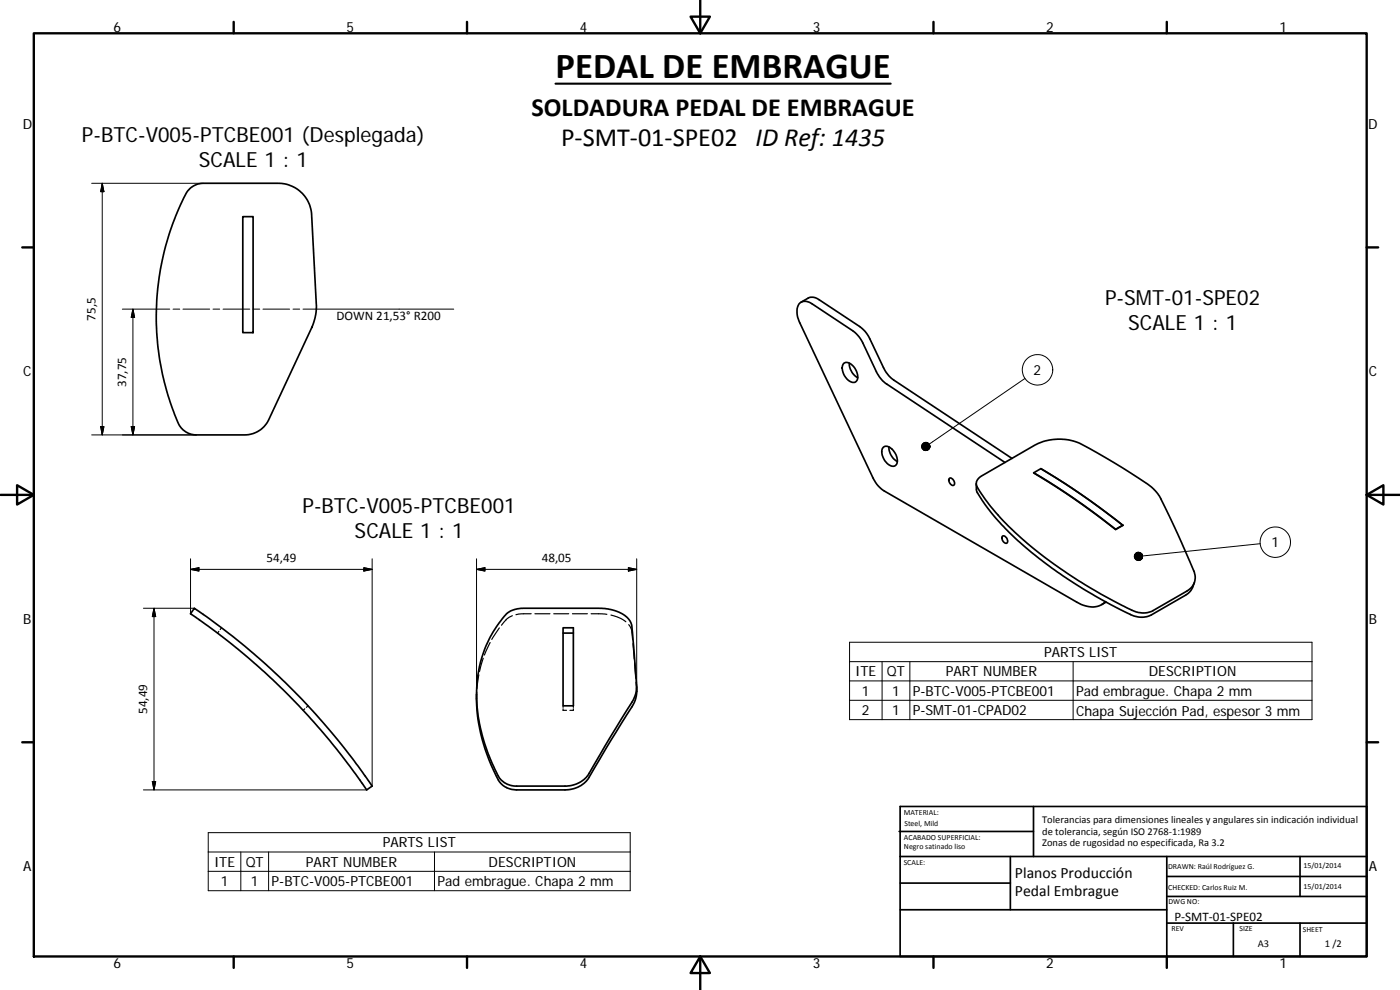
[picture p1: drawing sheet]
<svg xmlns="http://www.w3.org/2000/svg" width="420mm" height="297mm" viewBox="0 0 420 297" stroke-linecap="round" stroke-linejoin="round" font-family="sans-serif">
<g fill="none" stroke="#000" stroke-width=".51">
<path d="M56.9 56.7l1.2-.9 2.2-.8h23.3a10 10 0 0 1 9.9 9.5l1.4 26.7a15.5 15.5 0 0 1-1.3 7.1l-12.9 27.6a7.9 7.9 0 0 1-7.3 4.6h-14.5a6.2 6.2 0 0 1-5.9-4.8 80.4 80.4 0 0 1 3.4-68.6zM72.9 65h3.1v34.8h-3.1zM240.4 90.7l2.1-1.2a3.1 3.1 0 0 1 3.3 .4l12.2 8.1a9 9 0 0 1 3.1 3.7l4 8.6a9.9 9.9 0 0 0 3.1 3.7l35.5 23.5M253.2 109a2.63 2.63 0 0 1 3.4 1.6 3 3 0 0 1 0 4.1 3.8 3.8 0 0 1-3.8-3.6v-1.1zM254.9 108.9a5.2 5.2 0 0 0 2.5 4.4M265.1 134.2a2.57 2.57 0 0 1 3.4 1.5 3.1 3.1 0 0 1 .2 4 2.81 2.81 0 0 1-3.3-1.8 3.3 3.3 0 0 1-.3-3.7zM266.8 134.1a5 5 0 0 0 2.5 4.4M301.6 138.7l-35.5-23.5a9.3 9.3 0 0 1-3.1-3.7l-4-8.6a9.3 9.3 0 0 0-3.1-3.7l-12.2-8a2.66 2.66 0 0 0-3.2-.6 2.66 2.66 0 0 0-1.3 3l.2 1.6 .6 1.6 22 46.6a9 9 0 0 0 3.4 3.9l57.7 33.4a6.8 6.8 0 0 0 8.7-.2M284.9 143.5a1.3 1.3 0 0 1 1.3 .7 1.3 1.3 0 0 1-.1 1.4 1.54 1.54 0 0 1-1.2-2.1zM293 145.2v1.6a4.7 4.7 0 0 0 1.4 2.8 87 87 0 0 0 23.8 22.6 135.7 135.7 0 0 0 22.4 12.7l2.7 .3 1.9-.5 10.6-6.1a4.7 4.7 0 0 0 2.2-2.5l.4-1.3M293.8 143.4l16.8-9.9a15.6 15.6 0 0 1 13.9-.3 162.4 162.4 0 0 1 21.6 13.5l1.4 1.5a226.9 226.9 0 0 1 11.1 24.4 4.5 4.5 0 0 1-2.3 4.7l-10.3 5.9a8.2 8.2 0 0 1-8-.9l-3.5-1.8a128.7 128.7 0 0 1-35.6-26.6 33.4 33.4 0 0 1-5.9-8.6l.1-.9zM310.2 141.9a208.5 208.5 0 0 1 24.6 16.9"/>
<path d="M312.4 140.6a222.3 222.3 0 0 1 24.6 17M312.4 140.6l-2.2 1.3a219.9 219.9 0 0 1 24.6 17l2.2-1.3M312.4 140.6a215.1 215.1 0 0 1 24.6 17M334.8 158.8v.1M337 157.6h.1M337 157.6l-2.2 1.2M300.9 160.9a1.32 1.32 0 0 1 1.3 .6 1.32 1.32 0 0 1-.2 1.5 1.54 1.54 0 0 1-1.1-2.1zM58.3 182.5l11.6 8.5 8.8 7.4a201.6 201.6 0 0 1 33 37.5l-1.7 1.1-7.6-10.5-6.1-7.5-6.6-7.2-7.8-7.8-7.3-6.6-4.9-4-6.5-5-6-4.2zM152 184.2a7.5 7.5 0 0 1 5.2-1.7h22.5a11.2 11.2 0 0 1 9.4 3.9l.5 1.3 1.4 17.8a8.7 8.7 0 0 1-1.3 5.2l-6.5 10.3-6.4 11.1a8.2 8.2 0 0 1-7.2 3.8h-14.5a6.7 6.7 0 0 1-6.5-5 47.5 47.5 0 0 1-4.3-32.5 34.1 34.1 0 0 1 7.7-14.2zM169 188.4h3.1v23.4h-3.1zM169 189.9h3.1M331.9 180.7l-1.3 .7"/>
<path d="M191.1 206.1v1.4a8.4 8.4 0 0 1-1.4 4.5l-6.5 10.3-6.4 10.9a8.1 8.1 0 0 1-7.2 3.8h-14.5a6.4 6.4 0 0 1-6.4-4.5 51.9 51.9 0 0 1-5.7-24.2M269.8 249.5h40.4M270.1 257h140.1M270.1 242h140.1v45h-140.1zM303.2 257v16M310.2 242v15M350.2 257v30M390.2 257v12M270.1 273h80.1M270.1 265h33.1M350.2 277h60M350.2 269h60"/>
<path d="M350.2 263h60M370.2 277v10M390.2 277v10"/>
</g>
<g fill="none" stroke="#000" stroke-width=".36">
<path d="M65.7 189.4l-.4 .5M66.5 188.4l-.4 .5M145 197.5l-1.1 4M147.1 192.8l-1.7 3.7M149.9 188.4l-2.3 3.5M153.8 184.7l-1.7 1-1.6 1.9M159.4 184.2h-3l-1.6 .2M160.5 184.2h4.5M166.2 184.2h4.5M171.8 184.2h4.5M177.4 184.2l4.7 .1M183.4 184.6l2.8 .9 1.6 1.1"/>
<path d="M188.7 187.4l.9 1.7 .3 2.8M190 193.1l.3 4.6M190.4 198.9l.4 4.6M91.5 212.7l-.5 .4M92.4 211.8l-.4 .4M143.1 207.6l-.1 2.1M143.7 202.5l-.6 4.1M169 212.7v.4h1M169 211.8v.4M172.1 211.8v.4M172.1 212.7v.4h-1.1M190.9 204.7l.1 2.5"/>
<path d="M191.1 207.3v.2"/>
</g>
<g fill="none" stroke="#000" stroke-width=".3">
<path d="M27.5 55h33.6M30.7 55l.5 2.5h-1zM30.7 55v75.5M36.7 92.8h14.2M39.9 92.8v37.7M39.9 92.8l.5 2.4h-1zM51.9 92.8h2M54.9 92.8h8M63.9 92.8h2M66.9 92.8h8M75.9 92.8h2M78.9 92.8h8"/>
<path d="M87.9 92.8h2M90.9 92.8h45.3M307.6 113.5l-28.7 19.8M27.5 130.5h31.4M30.2 128h1l-.5 2.5zM39.4 128h1l-.5 2.5zM57.2 170.8l2.5-.5v1zM57.2 170.8h54.5M57.2 167.7v16.4M109.2 170.3l2.5 .5-2.5 .5zM111.7 167.7v68.2M143 167.7v40.6"/>
<path d="M143 170.8l2.5-.5v1zM143 170.8h48.1M188.6 170.3l2.5 .5-2.5 .5zM191.1 167.7v39.8M378.2 163.1l-35.3 3.7M43 182.5h15.3M46.2 182.5v54.5M46.2 182.5l.5 2.5h-1zM255 192.7h138.8v23.2h-138.8zM255 198.5h138.8M264.7 198.5v17.4M273.1 198.5v17.4"/>
<path d="M322.1 198.5v17.4M255 204.3h138.8M255 210.1h138.8M43 237h67M45.7 234.5h1l-.5 2.5zM62.5 249.8h126.6v17.5h-126.6zM62.5 255.6h126.6M72.3 255.6v11.7M80.6 255.6v11.7M130.4 255.6v11.7M62.5 261.4h126.6"/>
<circle cx="311.4" cy="111" r="4.6"/>
<circle cx="382.7" cy="162.7" r="4.6"/>
</g>
<g fill="none" stroke="#000" stroke-width=".71">
<path d="M10.1 10h400.1v277h-400.1zM70.1 6.6v3.4M140.2 6.6v3.4M207.3 5h5.8l-2.9 5zM210.2 0v10M280.2 6.6v3.4M350.2 6.6v3.4M6.7 74.2h3.4M410.2 74.2h3.4M.2 148.5h9.9M5.1 145.6l5 2.9-5 2.9zM410.2 148.5l5-2.9v5.8z"/>
<path d="M410.2 148.5h9.9M6.7 222.7h3.4M410.2 222.7h3.4M70.1 287v3.4M140.2 287v3.4M210.2 287l2.9 5h-5.8zM210.2 287v10M280.2 287v3.4M350.2 287v3.4"/>
</g>
<g fill="#000" stroke="#000" stroke-width=".3">
<path d="M30.7 55l.5 2.5h-1zM39.9 92.8l.5 2.4h-1zM30.2 128h1l-.5 2.5zM39.4 128h1l-.5 2.5zM279 133.5l.1 .5zM278.8 133.2l.3 .8zM278.6 133l.5 1zM278.4 132.9l.7 1.1zM278.2 132.8l.9 1.2zM277.9 132.7l.3 .1 .9 1.2zM277.6 132.7h.3l1.2 1.3zM277.4 132.8l.2-.1 1.5 1.3z"/>
<path d="M277.1 132.9l.3-.1 1.7 1.2zM276.9 133.1l.2-.2 2 1.1zM276.9 133.1l2.2 .9-2.4-.7zM276.7 133.3l2.4 .7-2.4-.4zM276.7 133.6l2.4 .4-2.5-.2zM276.6 133.8l2.5 .2-2.5 .1zM276.6 134.1l2.5-.1-2.4 .4zM276.7 134.4l2.4-.4-2.4 .6zM276.7 134.6l2.4-.6-2.2 .8zM276.9 134.8l2.2-.8-2 1zM277.1 135l2-1-1.7 1.1zM277.4 135.1l1.7-1.1-1.5 1.2z"/>
<path d="M277.6 135.2l1.5-1.2-1.2 1.2zM279.1 134l-.9 1.1-.3 .1zM279.1 134l-.9 1.1zM279.1 134l-.7 1.1zM279.1 134l-.5 .9zM279.1 134l-.3 .7zM279.1 134l-.1 .5zM279.1 134l-.1 .2zM57.2 170.8l2.5-.5v1zM109.2 170.3l2.5 .5-2.5 .5zM143 170.8l2.5-.5v1zM188.6 170.3l2.5 .5-2.5 .5z"/>
<path d="M342.8 166.4l.1 .5zM342.7 166.2l.2 .7zM342.5 166l.4 .9zM342.2 165.9l.7 1zM342 165.8l.9 1.1zM341.7 165.7l.3 .1 .9 1.1zM341.5 165.7h.2l1.2 1.2zM341.2 165.8l.3-.1 1.4 1.2zM341 165.9l.2-.1 1.7 1.1zM340.8 166.1l.2-.2 1.9 1zM340.8 166.1l2.1 .8-2.3-.6zM340.6 166.3l2.3 .6-2.4-.4z"/>
<path d="M340.5 166.5l2.4 .4-2.5-.1zM340.4 166.8l2.5 .1-2.5 .2zM340.4 167.1l2.5-.2-2.4 .4zM340.5 167.3l2.4-.4-2.3 .7zM340.6 167.6l2.3-.7-2.1 .9zM340.8 167.8l2.1-.9-1.9 1.1zM341 168l1.9-1.1-1.7 1.2zM341.2 168.1l1.7-1.2-1.4 1.3zM341.5 168.2l1.4-1.3-1.2 1.3zM342.9 166.9l-.9 1.2-.3 .1zM342.9 166.9l-.9 1.2zM342.9 166.9l-.7 1.1z"/>
<path d="M342.9 166.9l-.4 1zM342.9 166.9l-.2 .8zM342.9 166.9l-.1 .5zM342.9 166.9v.3zM46.2 182.5l.5 2.5h-1zM45.7 234.5h1l-.5 2.5z"/>
</g>
<path d="M166.7 25.1h100.6" fill="none" stroke="#000" stroke-width=".63"/>
<text font-size="11" x="166.7" y="23.5">PEDAL DE EMBRAGUE</text>
<g font-size="7.9">
<text x="159.5" y="34.7">SOLDADURA PEDAL DE EMBRAGUE</text>
<text x="168.4" y="43.7">P‐SMT‐01‐SPE02 ID Ref: 1435</text>
</g>
<g font-size="6.3">
<text x="24.6" y="42.7">P-BTC-V005-PTCBE001 (Desplegada)</text>
<text x="59.7" y="50.2">SCALE 1 : 1</text>
<text x="331.6" y="91.6">P-SMT-01-SPE02</text>
<text x="338.6" y="99.1">SCALE 1 : 1</text>
<text x="90.8" y="153.8">P-BTC-V005-PTCBE001</text>
<text x="106.4" y="161.4">SCALE 1 : 1</text>
</g>
<g font-size="4.7">
<text x="304.6" y="263.5">Planos Producción</text>
<text x="304.6" y="268.9">Pedal Embrague</text>
</g>
<g font-size="4.2">
<text x="34" y="9.6">6</text>
<text x="104" y="9.6">5</text>
<text x="174" y="9.6">4</text>
<text x="244" y="9.6">3</text>
<text x="314" y="9.6">2</text>
<text x="384" y="9.6">1</text>
<text x="6.8" y="38.7">D</text>
<text x="410.6" y="38.7">D</text>
<text x="7" y="112.9">C</text>
<text x="310.2" y="112.5">2</text>
<text x="410.8" y="112.9">C</text>
<text x="381.6" y="164.2">1</text>
<text x="7" y="187.1">B</text>
<text x="410.8" y="187.1">B</text>
<text x="313.4" y="197.1">PARTS LIST</text>
<text x="256.6" y="202.9">ITE</text>
<text x="266.2" y="203">QT</text>
<text x="283.9" y="202.9">PART NUMBER</text>
<text x="344.8" y="203">DESCRIPTION</text>
<text x="258.7" y="208.7">1</text>
<text x="267.7" y="208.7">1</text>
<text x="273.9" y="208.7">P-BTC-V005-PTCBE001</text>
<text x="322.9" y="208.8">Pad embrague. Chapa 2 mm</text>
<text x="258.7" y="214.6">2</text>
<text x="267.7" y="214.5">1</text>
<text x="273.9" y="214.6">P-SMT-01-CPAD02</text>
<text x="322.9" y="214.7">Chapa Sujección Pad, espesor 3 mm</text>
<text x="114.9" y="254.3">PARTS LIST</text>
<text x="7" y="261.3">A</text>
<text x="64.2" y="260">ITE</text>
<text x="73.8" y="260.1">QT</text>
<text x="91.8" y="260">PART NUMBER</text>
<text x="146.7" y="260.1">DESCRIPTION</text>
<text x="410.8" y="261.3">A</text>
<text x="66.3" y="265.9">1</text>
<text x="75.3" y="265.9">1</text>
<text x="81.5" y="265.9">P-BTC-V005-PTCBE001</text>
<text x="131.3" y="265.9">Pad embrague. Chapa 2 mm</text>
<text x="34" y="290.4">6</text>
<text x="104" y="290.4">5</text>
<text x="174" y="290.4">4</text>
<text x="244" y="290.4">3</text>
<text x="314" y="290.4">2</text>
<text x="384" y="290.4">1</text>
</g>
<g font-size="3.9">
<text x="28.6" y="96.2" transform="rotate(-90 28.6 96.2)">75,5</text>
<text x="101" y="96.1">DOWN 21,53° R200</text>
<text x="37.8" y="116.1" transform="rotate(-90 37.8 116.1)">37,75</text>
<text x="80" y="168.7">54,49</text>
<text x="162.6" y="168.7">48,05</text>
<text x="44.2" y="214.2" transform="rotate(-90 44.2 214.2)">54,49</text>
<text x="352.5" y="276.2">P‐SMT‐01‐SPE02</text>
</g>
<g font-size="3.1">
<text x="312.8" y="246.8">Tolerancias para dimensiones lineales y angulares sin indicación individual</text>
<text x="312.8" y="250.4">de tolerancia, según ISO 2768‐1:1989</text>
<text x="312.8" y="254">Zonas de rugosidad no especificada, Ra 3.2</text>
<text x="377.5" y="284.1">A3</text>
<text x="397.6" y="284.2">1 /2</text>
</g>
<g font-size="2.4">
<text x="271.2" y="244.4">MATERIAL:</text>
<text x="271.3" y="251.9">ACABADO SUPERFICIAL:</text>
<text x="271.4" y="247.9">Steel, Mild</text>
<text x="271.3" y="254.6">Negro satinado liso</text>
<text x="271.2" y="259.7">SCALE:</text>
<text x="350.6" y="260.8">DRAWN: Raúl Rodríguez G.</text>
<text x="391.2" y="260.6">15/01/2014</text>
<text x="350.6" y="267">CHECKED: Carlos Ruiz M.</text>
<text x="391.2" y="266.6">15/01/2014</text>
<text x="350.7" y="271.4">DWG NO:</text>
<text x="351.6" y="279.3">REV</text>
<text x="372" y="279.4">SIZE</text>
<text x="391" y="279.6">SHEET</text>
</g>
</svg>
